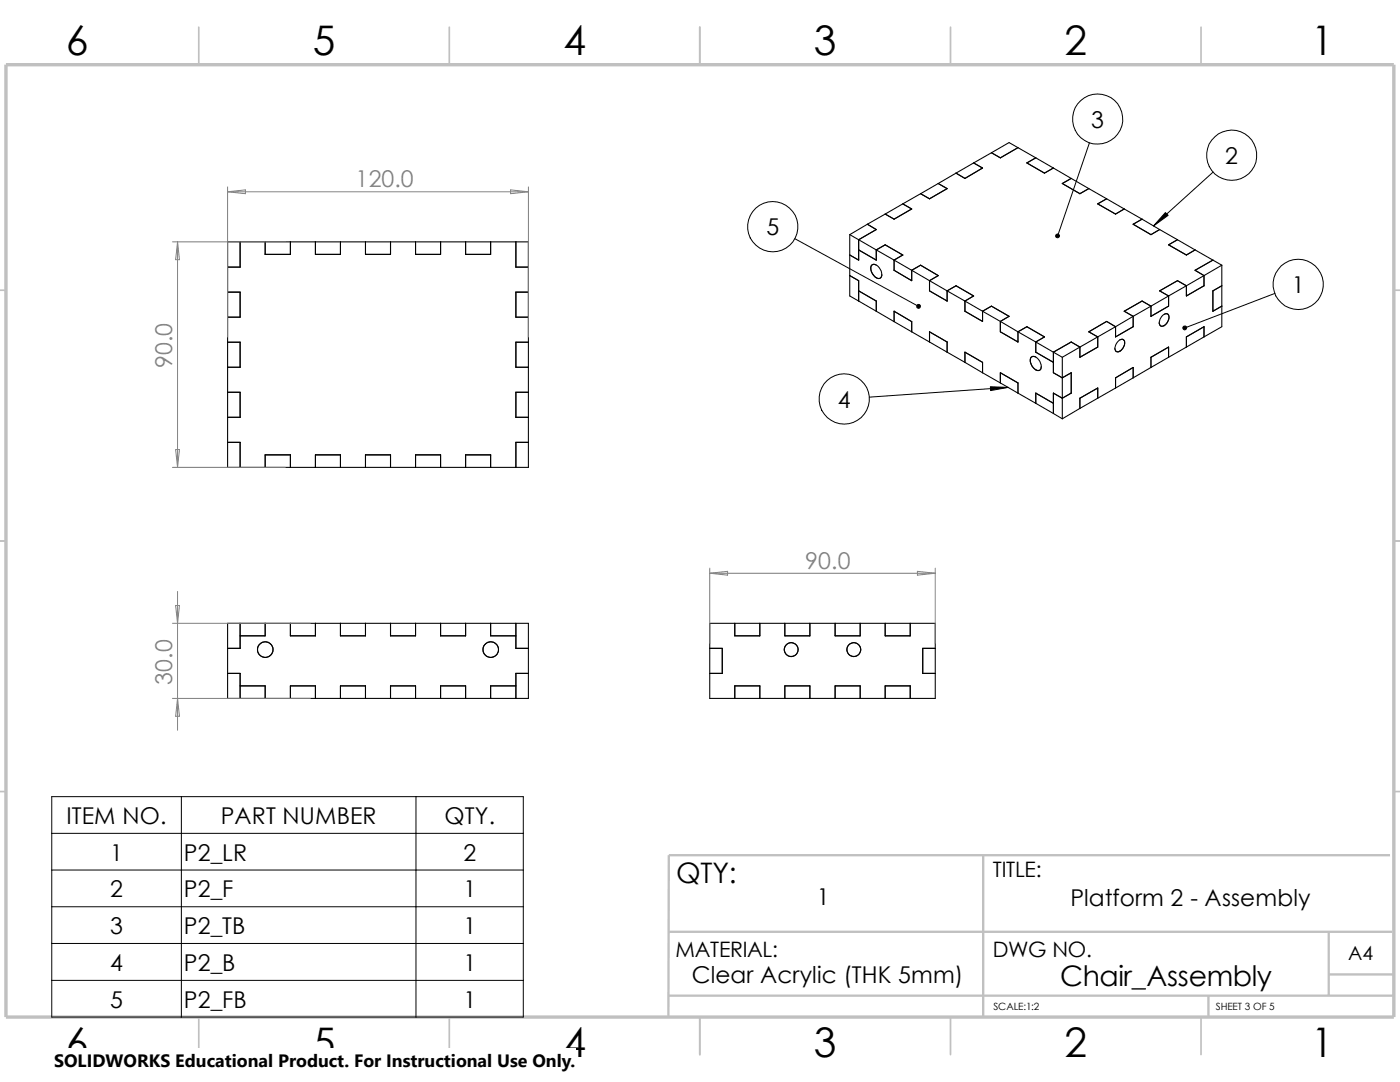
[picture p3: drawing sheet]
<svg xmlns="http://www.w3.org/2000/svg" width="279mm" height="216mm" viewBox="0 0 279 216" stroke-linecap="round" stroke-linejoin="round" font-family="sans-serif">
<g fill="none" stroke="#c0c0c0" stroke-width=".34">
<path d="M39.7 5.4v7.5M89.7 5.4v7.5M139.7 5.4v7.5M189.7 5.4v7.5M239.7 5.4v7.5M-.1 57.9h1.3M278.2 57.9h1.2M-.1 107.9h1.3M278.2 107.9h1.2M-.1 157.9h1.3M278.2 157.9h1.2M39.7 202.9v7.5"/>
<path d="M89.7 202.9v7.5M139.7 202.9v7.5M189.7 202.9v7.5M239.7 202.9v7.5"/>
</g>
<path d="M196.2 170.6v32.3M277.4 170.6h-143.9l-.1 32.3M133.4 198.7h144.8M133.4 185.9h144.5M241.2 198.7v4.2M265.2 194.4h13M265.2 185.9v12.8" fill="none" stroke="#c0c0c0" stroke-width=".47"/>
<path d="M1.2 12.9h277v190h-277z" fill="none" stroke="#c0c0c0" stroke-width=".68" stroke-linecap="butt"/>
<g fill="none" stroke="#000" stroke-width=".21">
<path d="M183.7 38.7l-3.5 2M187.2 36.6l1.8 1-3.5 2.1-1.8-1M187.2 36.6l-3.5 2.1M190.8 34.5l-3.6 2.1M194.3 32.5l1.8 1-3.5 2.1-1.8-1.1M194.3 32.5l-3.5 2M197.9 30.5l-3.6 2M197.9 30.5l3.5-2.1 5.3 3.1M203.2 29.5l-3.6 2-1.7-1M206.7 31.5l-1.8 1 3.5 2 1.8-1M206.7 31.5l3.5 2M210.2 33.5l3.6 2.1"/>
<path d="M213.8 35.6l-1.8 1 3.5 2.1 1.8-1.1M213.8 35.6l3.5 2M217.3 37.6l3.6 2.1M220.9 39.7l-1.8 1 3.5 2 1.8-1M220.9 39.7l3.5 2M45.4 48.3h60.1v45h-60.1zM45.4 58.3h2.5v5h-2.5M47.9 48.3v5h-2.5M52.9 48.3v2.5h5.1v-2.5M62.9 48.3v2.5h5v-2.5M72.9 48.3v2.5h5v-2.5M82.9 48.3v2.5h5v-2.5"/>
<path d="M92.9 48.3v2.5h5v-2.5M103 48.3v5h2.5M105.5 58.3h-2.5v5h2.5M169.6 55l1.8 1v4.1M169.6 46.8v12.3l1.8 1M169.6 46.8l1.8 1M171.4 58l3.5 2.1v2M171.4 49.9l3.5 2v-2M171.4 47.8v4.1l-1.8-1M171.4 47.8l3.5 2.1M173.1 44.7l1.8 1.1-3.5 2M173.1 44.7l-3.5 2.1"/>
<path d="M173.9 53a1.21 1.21 0 0 1 1.8 .8l.2 .6a.78 .78 0 0 1-.2 1.1 .78 .78 0 0 1-1.1-.3 2.09 2.09 0 0 1-.7-2.2zM174.9 49.9l3.5 2M174.9 49.9l1.8-1 3.5 2-1.8 1M174.9 52.9a.71 .71 0 0 0-.9 0 .71 .71 0 0 0-.2 .9l.2 .6 .9 1M176 54.8v.2a.65 .65 0 0 1-.4 .6 .65 .65 0 0 1-.7-.2M176.7 42.7l-3.6 2M178.4 51.9v2l3.5 2.1v-2.1M178.4 51.9l3.5 2M180.2 40.7l1.7 1-3.5 2-1.7-1M180.2 40.7l-3.5 2M181.9 53.9l3.6 2.1M181.9 53.9l1.8-1 3.5 2.1-1.7 1"/>
<path d="M185.5 56v2l3.5 2.1v-2.1M185.5 56l3.5 2M189 58l3.6 2.1M189 58l1.8-1 3.5 2.1-1.7 1M224.4 41.7l3.5 2M227.9 43.7l-1.8 1 3.6 2.1 1.7-1M227.9 43.7l3.5 2.1M231.4 45.8l3.6 2M233.2 59.1v2l-3.5 2v-2M233.2 59.1l-3.5 2M235 47.8l-1.8 1.1 3.6 2 1.7-1M235 47.8l3.5 2.1"/>
<path d="M236.8 57l-1.8-1-3.6 2 1.8 1.1M236.8 57l-3.6 2.1M238.5 49.9l5.3 3M240.3 55v2l-3.5 2.1v-2.1M240.3 55l-3.5 2M242.1 51.9l-3.6 2 1.8 1.1M243.8 57l-1.7 1v4.1l1.7-1M243.8 52.9v12.3l-3.5 2M243.8 52.9l-3.5 2.1M45.4 68.3h2.5v5h-2.5M45.4 78.3h2.5v5h-2.5M105.5 68.3h-2.5v5h2.5"/>
<path d="M105.5 78.3h-2.5v5h2.5M171.4 60.1l3.5 2M174.9 62.1l3.5 2.1M178.4 64.2v-2.1l3.5 2.1v2M178.4 64.2l3.5 2M181.9 66.2l3.6 2M185.5 68.2v-2l3.5 2v2.1M185.5 68.2l3.5 2.1M189 70.3l3.6 2M192.6 72.3v-2l3.5 2v2.1M192.6 60.1v2l3.5 2v-2M192.6 72.3l3.5 2.1"/>
<path d="M192.6 60.1l3.5 2M196.1 74.4l3.5 2M196.1 62.1l3.5 2M196.1 62.1l1.8-1 3.5 2-1.8 1M199.6 64.1v2.1l3.6 2v-2M199.6 76.4v-2l3.6 2v2M199.6 76.4l3.6 2M199.6 64.1l3.6 2.1M203.2 78.4l3.5 2.1M203.2 66.2l3.5 2M203.2 66.2l1.7-1 3.5 2-1.7 1M205.7 71.3l.2-.1a1.6 1.6 0 0 1 1.9 1.6v.3a.74 .74 0 0 1-.4 .8 .74 .74 0 0 1-.9-.3 2.09 2.09 0 0 1-.8-2.3z"/>
<path d="M206.7 68.2v2.1l3.5 2M206.7 68.2l3.5 2.1M206.7 71.2a.73 .73 0 0 0-.9 .1 .73 .73 0 0 0-.2 .8l.4 1 .7 .7M207.8 73.2v.2a.61 .61 0 0 1-.4 .5 .61 .61 0 0 1-.7-.1M210.2 70.3v4.1l1.8 1 1.8-1v4l-1.8 1.1-1.8-1.1v4.1M210.2 70.3l1.8 1M212 71.3v12.3M215.5 69.3l-1.7-1.1-3.6 2.1M215.5 69.3l-3.5 2M219.1 79.5v-2.1l-3.6 2.1v2M219.1 67.2v2.1l-3.6 2v-2M219.1 67.2l-3.6 2.1"/>
<path d="M222.6 77.4l-7.1 4.1M222.6 65.2l-1.7-1.1-3.6 2.1 1.8 1M222.6 65.2l-3.5 2M223.3 68a.66 .66 0 0 1 .8-.3 .66 .66 0 0 1 .4 .8 1.75 1.75 0 0 1-1.7 1.7 1.35 1.35 0 0 1 .3-2zM223.5 67.8a.7 .7 0 0 1 .9 .1 .7 .7 0 0 1 0 .9 1.54 1.54 0 0 1-1.6 1.3h-.1l-.2-.6M226.1 75.4v-2.1l-3.5 2.1v2M226.1 63.1v2.1l-3.5 2v-2M226.1 75.4l-3.5 2M226.1 63.1l-3.5 2.1M229.7 61.1l-1.8-1-3.5 2 1.7 1M229.7 73.3l-3.6 2.1M229.7 61.1l-3.6 2"/>
<path d="M231.4 64.4v.4a.54 .54 0 0 0 .9 .2M232.1 62.9a.66 .66 0 0 1 .9-.3 .66 .66 0 0 1 .3 .8 1.66 1.66 0 0 1-1.6 1.7 1.34 1.34 0 0 1 .2-2zM232.3 62.7a.66 .66 0 0 1 .9 .1 .66 .66 0 0 1 0 .9l-.4 .9-.5 .4M233.2 71.3v-2l-3.5 2v2M233.2 71.3l-3.5 2M236.8 69.3l-3.6 2M240.3 67.2v-2l-3.5 2v2.1M240.3 67.2l-3.5 2.1M45.4 88.3h2.5v5M52.9 93.3v-2.5h5.1v2.5M62.9 93.3v-2.5h5v2.5M72.9 93.3v-2.5h5v2.5"/>
<path d="M82.9 93.3v-2.5h5v2.5M92.9 93.3v-2.5h5v2.5M105.5 88.3h-2.5v5M206.7 80.5v-2.1l3.5 2.1M206.7 80.5l3.5 2M210.2 82.5l1.8 1.1M215.5 81.5l-3.5 2.1M45.4 124.4h60.1v15h-60.1zM45.4 134.4h2.5v5M47.9 136.9h5v2.5M47.9 124.4v5h-2.5M52.9 124.4v2.5h-5"/>
<path d="M58 124.4v2.5h4.9v-2.5M58 139.4v-2.5h4.9v2.5M67.9 124.4v2.5h5v-2.5M67.9 139.4v-2.5h5v2.5M77.9 124.4v2.5h5v-2.5M77.9 139.4v-2.5h5v2.5M87.9 124.4v2.5h5v-2.5M87.9 139.4v-2.5h5v2.5M97.9 124.4v2.5h5.1M103 136.9h-5.1v2.5M103 124.4v5h2.5M105.5 134.4h-2.5v5"/>
<path d="M141.6 129.4h2.5v5h-2.5M141.6 124.4h45v15h-45zM146.6 139.4v-2.5h5v2.5M146.6 124.4v2.5h5v-2.5M156.6 139.4v-2.5h5v2.5M156.6 124.4v2.5h5v-2.5M166.7 139.4v-2.5h5v2.5M166.7 124.4v2.5h5v-2.5M176.7 124.4v2.5h5v-2.5M176.7 139.4v-2.5h5v2.5M186.6 129.4h-2.5v5h2.5"/>
<circle cx="52.9" cy="129.6" r="1.56"/>
<circle cx="97.9" cy="129.6" r="1.56"/>
<circle cx="157.9" cy="129.6" r="1.38"/>
<circle cx="157.9" cy="129.6" r="1.37"/>
<circle cx="170.4" cy="129.6" r="1.38"/>
<circle cx="170.4" cy="129.6" r="1.37"/>
</g>
<g fill="none" stroke="#000" stroke-width=".2">
<path d="M217.4 28.5l-6.3 18.6M242.1 34.3l-11.9 10.8M158.6 47.6l24.7 13.5M254.4 58.5l-18 6.9M201.2 77.3l-27.7 1.9M10.3 159h94.1v43.9h-94.1zM36.2 159v43.9M83 159v43.9M10.3 166.3h94.1M10.3 173.6h94.1M10.3 180.9h94.1M10.3 188.3h94.1"/>
<path d="M10.3 195.6h94.1"/>
<circle cx="219.1" cy="23.8" r="5"/>
<circle cx="245.8" cy="31" r="5"/>
<circle cx="154.2" cy="45.2" r="5"/>
<circle cx="259.1" cy="56.8" r="5"/>
<circle cx="168.5" cy="79.6" r="5"/>
</g>
<g fill="none" stroke="#808080" stroke-width=".2">
<path d="M45.4 37.3v30M45.4 38.3h60.1M45.4 38.3l3.6-.4v.8zM101.9 37.9l3.6 .4-3.6 .4zM105.5 37.3v30M34.4 48.3h22.5M35.4 48.3v45M35.4 48.3l.4 3.5h-.7zM34.4 93.3h22.5M35.1 89.7h.7l-.4 3.6zM35.4 118v27.7M141.6 113.4v15"/>
<path d="M141.6 114.4h45M141.6 114.4l3.6-.4v.8zM183.1 114l3.5 .4-3.5 .4zM186.6 113.4v15M34.4 124.4h27.5M34.4 139.4h27.5M35.1 120.8h.7l-.4 3.6zM35.4 139.4l.4 3.5h-.7z"/>
</g>
<g fill="#000" stroke="#000" stroke-width=".2">
<path d="M232.6 42.4l.5 .6-2.9 2.1zM197.7 77.2l3.5 .1-3.5 .6z"/>
<circle cx="211.1" cy="47.1" r=".37"/>
<circle cx="183.3" cy="61.1" r=".37"/>
<circle cx="236.4" cy="65.4" r=".38"/>
</g>
<path d="M10.8 209.2h104.1v6.7h-104.1z" fill="#fff"/>
<g font-size="8.1">
<text x="13.2" y="10.9">6</text>
<text x="62.4" y="10.9">5</text>
<text x="112.4" y="10.9">4</text>
<text x="162.4" y="10.9">3</text>
<text x="212.4" y="10.9">2</text>
<text x="261.7" y="10.9">1</text>
<text x="13.2" y="210.9">6</text>
<text x="62.4" y="210.9">5</text>
<text x="112.4" y="210.9">4</text>
<text x="162.4" y="210.9">3</text>
<text x="212.4" y="210.9">2</text>
<text x="261.7" y="210.9">1</text>
</g>
<g font-size="5.6">
<text x="135" y="176.1">QTY:</text>
<text x="211.6" y="196.7">Chair_Assembly</text>
</g>
<g font-size="4.6">
<text x="217.8" y="25.5">3</text>
<text x="244.5" y="32.7">2</text>
<text x="153" y="46.9">5</text>
<text x="257.8" y="58.5">1</text>
<text x="167.2" y="81.3">4</text>
<text x="13.3" y="164.4">ITEM NO.</text>
<text x="44" y="164.4">PART NUMBER</text>
<text x="88.7" y="164.4">QTY.</text>
<text x="22" y="171.7">1</text>
<text x="36.7" y="171.7">P2_LR</text>
<text x="92.5" y="171.7">2</text>
<text x="22" y="179.1">2</text>
<text x="36.7" y="179.1">P2_F</text>
<text x="92.5" y="179.1">1</text>
<text x="163" y="180.5">1</text>
<text x="213.6" y="180.8">Platform 2 - Assembly</text>
<text x="22" y="186.4">3</text>
<text x="36.7" y="186.4">P2_TB</text>
<text x="92.5" y="186.4">1</text>
<text x="22" y="193.7">4</text>
<text x="36.7" y="193.7">P2_B</text>
<text x="92.5" y="193.7">1</text>
<text x="138" y="196.2">Clear Acrylic (THK 5mm)</text>
<text x="22" y="201">5</text>
<text x="36.7" y="201">P2_FB</text>
<text x="92.5" y="201">1</text>
</g>
<g font-size="4.6" fill="#808080">
<text x="71" y="37.3">120.0</text>
<text x="34.3" y="73.5" transform="rotate(-90 34.3 73.5)">90.0</text>
<text x="160.7" y="113.5">90.0</text>
<text x="34.3" y="136.7" transform="rotate(-90 34.3 136.7)">30.0</text>
</g>
<g font-size="4.2">
<text x="198.1" y="175.1">TITLE:</text>
<text x="134.8" y="191">MATERIAL:</text>
<text x="198.1" y="191">DWG NO.</text>
</g>
<text font-size="3.9" x="269.1" y="191.5">A4</text>
<text font-size="3.6" x="10.8" y="213">SOLIDWORKS Educational Product. For Instructional Use Only.</text>
<g font-size="2">
<text x="198.2" y="201.6">SCALE:1:2</text>
<text x="242.7" y="201.6">SHEET 3 OF 5</text>
</g>
</svg>
